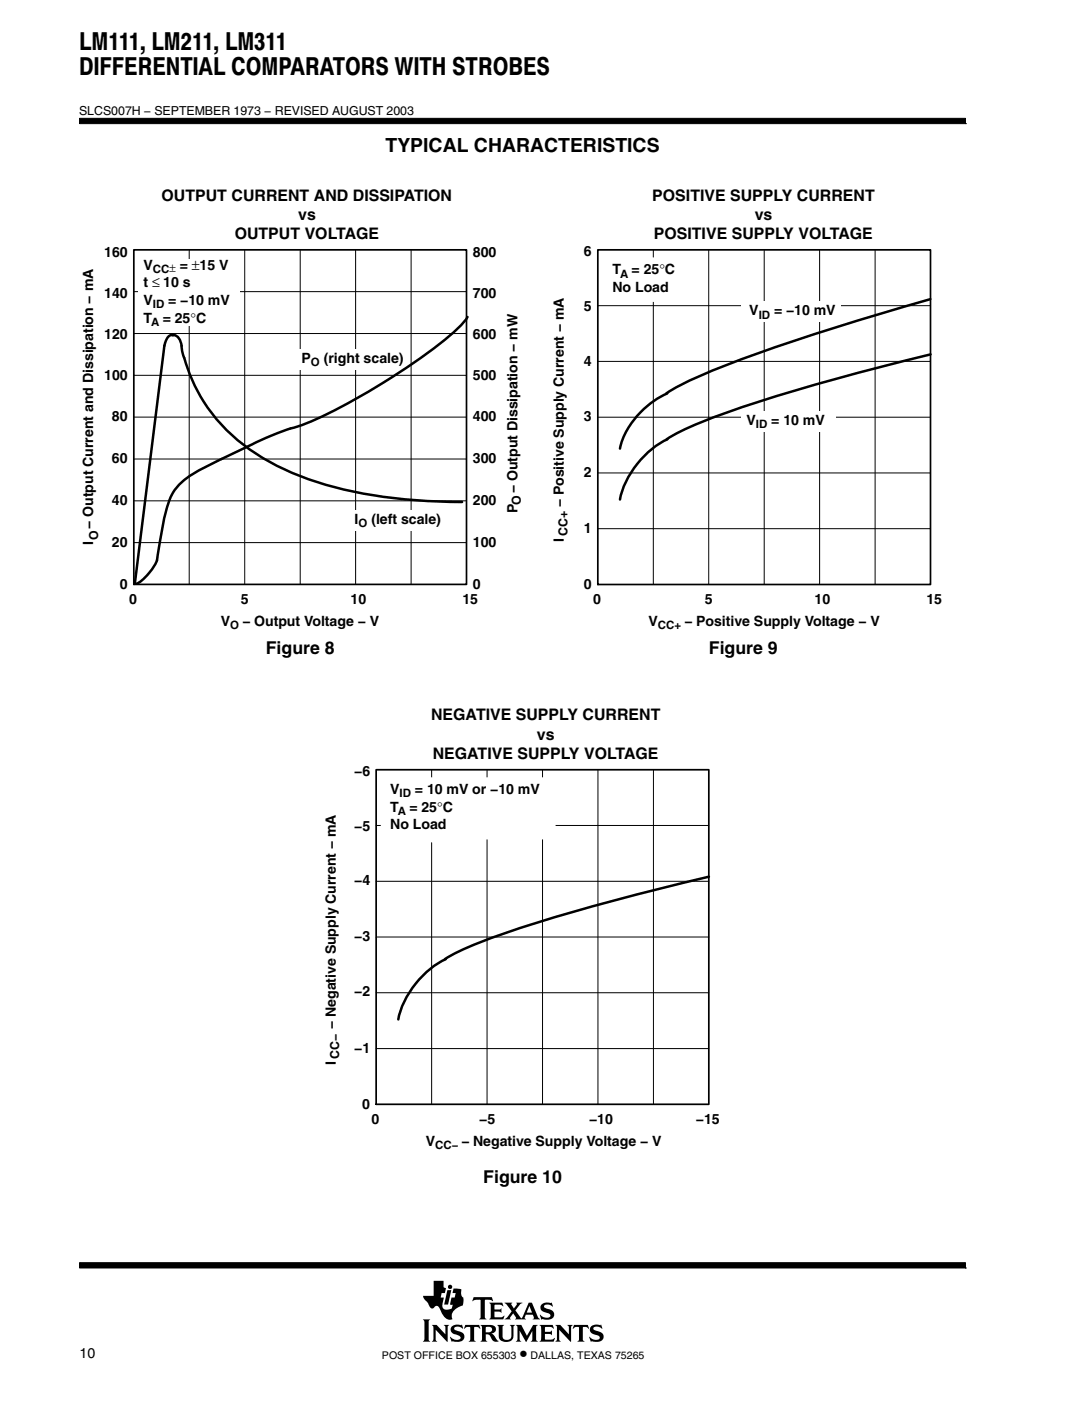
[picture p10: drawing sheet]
<svg xmlns="http://www.w3.org/2000/svg" width="216mm" height="280mm" viewBox="0 0 216 280" stroke-linecap="round" stroke-linejoin="round" font-family="sans-serif">
<g fill="#000" stroke="#000" stroke-width=".2">
<path d="M15.9 23.6v1.1h176.9v-1.1z" fill-rule="evenodd"/>
<path d="M15.9 252v1h176.9v-1z" fill-rule="evenodd"/>
</g>
<g fill="#000">
<path d="M89.3 257.4h.8l-.6 2.9h-.8z"/>
<path d="M84.4 263.3h1.5l-.3 .3v3.8l.3 .3h-1.5l.3-.5v-3.4z" fill-rule="evenodd"/>
<path d="M86.2 264.4h1l1.7 1.9v-1.5l-.3-.4h1.1l-.3 .3v3.1l-2.4-2.5v2l.3 .4h-1.1l.3-.5v-2.3z" fill-rule="evenodd"/>
<path d="M86.6 255.6h2v1.3l.4 .1-.2 1h-.6l-.2 .9h.6l-.2 1.1a.93 .93 0 0 0 .1 1.1 .93 .93 0 0 0 1.1 .2l.6-.2 .2-.8h-.5l.2-1.4h.7l.2-.9h-.7l.3-.9 1.5 .2v.9l.1 .5 .3 .2v.7l-.1 .9-.6 .2a2.75 2.75 0 0 0-1.6 1.9l.1 .6-.3 .1a1.67 1.67 0 0 1-1.8-1.3l-.3-.7a.68 .68 0 0 0-.5-.7 .68 .68 0 0 0-.8 .4h-.1a.74 .74 0 0 1-.9-.6l-1-1.4-.1-.4h2.1z" fill-rule="evenodd"/>
<path d="M90.2 264.7a2.09 2.09 0 0 1 1.9-.3l.1-.1 .3 .8h-.1a1.23 1.23 0 0 0-1.7-.1l.1 .4 .9 .3a1.07 1.07 0 0 1 1 1.3 1.07 1.07 0 0 1-1.4 .8l-.9-.2-.2 .1-.4-.9 .1-.1a1.38 1.38 0 0 0 2.1 .3 1.72 1.72 0 0 0-1.5-.9 .91 .91 0 0 1-.3-1.4z" fill-rule="evenodd"/>
<path d="M92.9 264.4h2.8l.2 .7-.5-.3h-.6l-.1 .1v2.4l.3 .4h-1.4l.2-.2 .1-.3v-2.3l-.7-.1-.6 .3z" fill-rule="evenodd"/>
<path d="M94.6 258.8h3.6l.2 .9-.6-.3-1 .1v3.4l.3 .4h-1.4l.3-.4v-3.4l-1-.1-.7 .2z" fill-rule="evenodd"/>
<path d="M95.9 264.4h2.1a.85 .85 0 0 1 1 .8 .85 .85 0 0 1-.9 .9l.5 .3 .6 .9 .4 .3-.2 .1a1.11 1.11 0 0 1-1.4-.9l-.3-.4-.7-.1v1l.3 .4h-1.4l.3-.5v-2.3z" fill-rule="evenodd"/>
<path d="M97.7 259.9h2.6l.2 .8-.7-.4-1.1 .1v.9h1.1l.3-.2v.9l-.3-.3h-1.1v1l.1 .2h1.3l.5-.4 .1 .1-.2 .7h-2.8l.3-.6v-2.2z" fill-rule="evenodd"/>
<path d="M99.3 264.4h1.3l-.3 .3v2.1l.3 .5a1.07 1.07 0 0 0 1.4-.3l.1-2.1-.3-.5h1l-.3 .3v1.9a1.34 1.34 0 0 1-1.9 1.1 1.08 1.08 0 0 1-1-1.1v-1.9z" fill-rule="evenodd"/>
<path d="M103 264.4h1.1l1.1 2.2 1.2-2.2h.9l-.3 .4v2.5l.4 .4h-1.4l.3-.4v-1.7l-1.3 2.2-1.3-2.3v1.8l.4 .4h-1.1l.3-.5v-2.3z" fill-rule="evenodd"/>
<path d="M100.7 259.9h1.6l-.2 .5 .5 .7 .6-.9-.1-.3h1.2l-.5 .4-.9 1.2 1.2 1.6 1.5-3.2h.6l1.2 2.9 .4 .5-1.4-.1a.24 .24 0 0 0 .2-.2 .24 .24 0 0 0 0-.2l-.2-.5h-1.4l-.3 .7 .3 .3h-2.2l.2-.4-.5-.8-.7 .8 .2 .4h-1.3l.6-.5 .9-1.1z" fill-rule="evenodd"/>
<path d="M108.2 260.3a1.87 1.87 0 0 1 1.4-.4l.4 .1 .2-.1 .1 .8a1.24 1.24 0 0 0-1.7-.1l.1 .3 .7 .3a1.08 1.08 0 0 1 1.3 1 1.08 1.08 0 0 1-1.2 1.1l-1.2-.1-.2 .1-.3-.9 .8 .5h.7a.47 .47 0 0 0 .6-.4 .47 .47 0 0 0-.5-.5h-.2a1.11 1.11 0 0 1-1.2-1.6z" fill-rule="evenodd"/>
<path d="M107.7 264.4h2.6l.2 .7-.6-.3-1.1 .1v.9h1l.4-.3v.9l-.3-.2h-1.1v1l1.4 .1 .5-.3-.2 .7h-2.8l.3-.3 .1-1.1-.1-1.6z" fill-rule="evenodd"/>
<path d="M110.9 264.4h1l1.7 1.9v-1.5l-.3-.4h1l-.3 .4v3l-2.4-2.5v2l.3 .4h-1l.3-.4v-2.5z" fill-rule="evenodd"/>
<path d="M114.6 264.4h2.8l.2 .7-.5-.3h-.6l-.1 .1v2.4l.3 .4h-1.4l.3-.4v-2.4l-.1-.1h-.6l-.6 .3z" fill-rule="evenodd"/>
<path d="M118.1 264.6l.5-.2h1.3l.1-.1 .3 .8h-.1a1.13 1.13 0 0 0-1.7-.1l.1 .4 .8 .2a1.07 1.07 0 0 1 1.1 1.1 1.07 1.07 0 0 1-1.2 1.1l-1.1-.2-.2 .1-.4-.9a1.82 1.82 0 0 0 2 .4h.1a.53 .53 0 0 0-.1-.7 .53 .53 0 0 0-.6-.1 1.09 1.09 0 0 1-1-.6 1.09 1.09 0 0 1 .1-1.2z" fill-rule="evenodd"/>
<circle cx="89.9" cy="256.8" r=".42"/>
</g>
<g fill="#fff">
<path d="M105.7 260.6l.5 1.3h-1z"/>
<path d="M97 264.8h.2a.67 .67 0 0 1 .8 0 .67 .67 0 0 1 .2 .7l-.5 .3-.7 .1z" fill-rule="evenodd"/>
</g>
<path d="M36.8 71.4a33.5 33.5 0 0 0 17 20.8 67.9 67.9 0 0 0 26.3 7.4l5.9 .4 6.3 .2" fill="none" stroke="#000" stroke-width=".5"/>
<path d="M26.7 49.9h66.4v66.7h-66.4z" fill="none" stroke="#000" stroke-width=".34"/>
<path d="M26.7 58.2h66.4M37.8 49.9v66.7M48.9 49.9v66.7M59.9 49.9v66.7M71 49.9v66.7M26.7 74.9h66.4M26.7 66.6h66.4M26.7 91.6h66.4M26.7 83.2h66.4M26.7 99.9h66.4M26.7 108.3h66.4" fill="none" stroke="#000" stroke-width=".2"/>
<path d="M27.6 51.7h20.4v13.4h-20.4z" fill="#fff"/>
<path d="M34.4 66.9h.2a2.13 2.13 0 0 1 1.7 2.4l.4 2.1M34.7 66.9a1.27 1.27 0 0 0-1.5 .9l-.4 1.2-5.9 47.5M57.9 85.5l-5.7 2.3-8.8 4.2a29.1 29.1 0 0 0-7.7 4.8 12.1 12.1 0 0 0-2.9 6.5l-1.3 7.4a7.3 7.3 0 0 1-2.7 4.7l-.9 .8-.6 .3" fill="none" stroke="#000" stroke-width=".5"/>
<path d="M57.2 69.7h24.4v4h-24.4z" fill="#fff"/>
<path d="M82.1 49.9v66.7" fill="none" stroke="#000" stroke-width=".2"/>
<path d="M68.7 101.8h21.4v4.1h-21.4z" fill="#fff"/>
<path d="M93.3 63.3a29.1 29.1 0 0 1-7 6.4 130.1 130.1 0 0 1-25.6 15l-2.7 .8M133.2 78.5a17 17 0 0 0-9.4 11M133.3 87.7a18.2 18.2 0 0 0-9.5 12" fill="none" stroke="#000" stroke-width=".5"/>
<path d="M119.4 49.9h66.4v66.7h-66.4z" fill="none" stroke="#000" stroke-width=".34"/>
<path d="M130.4 49.9v66.7M141.5 49.9v66.7M152.6 49.9v66.7M163.6 49.9v66.7M174.7 49.9v66.7M119.4 61h66.4M119.4 72.1h66.4M119.4 83.3h66.4M119.4 94.4h66.4M119.4 105.5h66.4" fill="none" stroke="#000" stroke-width=".2"/>
<path d="M120.6 51.5h16.4v8.6h-16.4z" fill-rule="evenodd" fill="#fff" stroke="#fff" stroke-width=".34"/>
<g fill="#fff">
<path d="M148 60.2h19.8v4.1h-19.8z"/>
<path d="M148 82.1h18.8v4.1h-18.8z"/>
</g>
<path d="M185.8 59.7a424.2 424.2 0 0 0-45.5 15.1l-4.3 2-3 1.7M185.8 70.7a398.4 398.4 0 0 0-43.7 12.7l-6 2.6-3 1.7M141.5 174.9a390.1 390.1 0 0 0-45.4 13l-4.3 1.8-3 1.7M89 191.4a18.2 18.2 0 0 0-9.5 12" fill="none" stroke="#000" stroke-width=".5"/>
<path d="M75.1 153.6h66.4v66.8h-66.4z" fill="none" stroke="#000" stroke-width=".34"/>
<g fill="none" stroke="#000" stroke-width=".2">
<path d="M86.2 153.6v8.1M97.2 153.6v3M108.3 153.6v66.8M119.4 153.6v66.8M130.5 153.6v66.8M75.1 164.7h7.2M75.1 175.9h66.4M86.2 168.2v52.2M91.4 164.7h50.1M97.2 160.1v60.3M75.1 187h66.4M75.1 198.1h66.4"/>
<path d="M75.1 209.2h66.4"/>
</g>
<path d="M76.2 155.3h34.6v12h-34.6z" fill-rule="evenodd" fill="#fff" stroke="#fff" stroke-width=".34"/>
<g font-size="4.9">
<text x="15.8" y="10.1">LM111, LM211, LM311</text>
<text x="15.8" y="15">DIFFERENTIAL COMPARATORS WITH STROBES</text>
</g>
<text font-size="3.9" x="77" y="30.4">TYPICAL CHARACTERISTICS</text>
<g font-size="3.5">
<text x="53.1" y="130.4">Figure 8</text>
<text x="141.5" y="130.4">Figure 9</text>
<text x="96.5" y="236.2">Figure 10</text>
<text x="103.7" y="271.2">•</text>
</g>
<g font-size="3.2">
<text x="32.3" y="40">OUTPUT CURRENT AND DISSIPATION</text>
<text x="130.2" y="40">POSITIVE SUPPLY CURRENT</text>
<text x="46.9" y="47.8">OUTPUT VOLTAGE</text>
<text x="59.5" y="43.9">vs</text>
<text x="130.6" y="47.8">POSITIVE SUPPLY VOLTAGE</text>
<text x="150.7" y="43.9">vs</text>
<text x="86.1" y="143.8">NEGATIVE SUPPLY CURRENT</text>
<text x="107.2" y="147.6">vs</text>
<text x="86.4" y="151.5">NEGATIVE SUPPLY VOLTAGE</text>
</g>
<g font-size="2.8">
<text x="20.8" y="51.3">160</text>
<text x="28.6" y="53.8">V</text>
<text x="35.9" y="53.8">=</text>
<text x="38.3" y="53.8">±15 V</text>
<text x="94.4" y="51.3">800</text>
<text x="116.6" y="51.1">6</text>
<text x="20.8" y="59.5">140</text>
<text x="28.6" y="57.3">t ≤ 10 s</text>
<text x="94.4" y="59.5">700</text>
<text x="122.3" y="54.8">T</text>
<text x="122.3" y="58.3">No Load</text>
<text x="126.1" y="54.8">= 25°C</text>
<text x="28.6" y="60.8">V</text>
<text x="28.6" y="64.4">T</text>
<text x="32.5" y="64.4">= 25</text>
<text x="33.6" y="60.8">= −10 mV</text>
<text x="38" y="64.4">°C</text>
<text x="116.6" y="62.1">5</text>
<text x="149.6" y="63">V</text>
<text x="154.5" y="63">= −10 mV</text>
<text x="20.8" y="67.7">120</text>
<text x="94.4" y="67.7">600</text>
<text x="20.8" y="75.9">100</text>
<text x="60.2" y="72.4">P</text>
<text x="64.6" y="72.4">(right scale)</text>
<text x="94.4" y="75.9">500</text>
<text x="116.6" y="73">4</text>
<text x="22.4" y="84.1">80</text>
<text x="94.4" y="84.1">400</text>
<text x="116.6" y="84.1">3</text>
<text x="149" y="84.8">V</text>
<text x="154" y="84.8">= 10 mV</text>
<text x="22.4" y="92.4">60</text>
<text x="94.4" y="92.4">300</text>
<text x="116.6" y="95.1">2</text>
<text x="22.4" y="100.7">40</text>
<text x="94.4" y="100.7">200</text>
<text x="103.3" y="98.4" transform="rotate(-90 103.3 98.4)">− Output Dissipation − mW</text>
<text x="112.6" y="101.3" transform="rotate(-90 112.6 101.3)">− Positive Supply Current − mA</text>
<text x="18.6" y="105.5" transform="rotate(-90 18.6 105.5)">− Output Current and Dissipation − mA</text>
<text x="70.8" y="104.6">I</text>
<text x="74.1" y="104.6">(left scale)</text>
<text x="103.3" y="102.4" transform="rotate(-90 103.3 102.4)">P</text>
<text x="116.6" y="106.3">1</text>
<text x="18.6" y="108.7" transform="rotate(-90 18.6 108.7)">I</text>
<text x="22.4" y="109.1">20</text>
<text x="94.4" y="109.1">100</text>
<text x="112.6" y="108.1" transform="rotate(-90 112.6 108.1)">I</text>
<text x="23.9" y="117.5">0</text>
<text x="94.4" y="117.5">0</text>
<text x="116.6" y="117.5">0</text>
<text x="25.8" y="120.5">0</text>
<text x="44.1" y="124.9">V</text>
<text x="48.1" y="120.5">5</text>
<text x="48.4" y="124.9">− Output Voltage − V</text>
<text x="70" y="120.5">10</text>
<text x="92.3" y="120.5">15</text>
<text x="118.4" y="120.5">0</text>
<text x="129.5" y="124.9">V</text>
<text x="136.7" y="124.9">− Positive Supply Voltage − V</text>
<text x="140.7" y="120.5">5</text>
<text x="162.6" y="120.5">10</text>
<text x="185" y="120.5">15</text>
<text x="70.7" y="154.8">−6</text>
<text x="77.9" y="158.5">V</text>
<text x="82.9" y="158.5">= 10 mV or −10 mV</text>
<text x="70.7" y="165.8">−5</text>
<text x="77.9" y="162">T</text>
<text x="77.9" y="165.5">No Load</text>
<text x="81.7" y="162">= 25°C</text>
<text x="70.7" y="176.7">−4</text>
<text x="70.7" y="187.8">−3</text>
<text x="70.7" y="198.8">−2</text>
<text x="67" y="205.3" transform="rotate(-90 67 205.3)">− Negative Supply Current − mA</text>
<text x="67" y="212.5" transform="rotate(-90 67 212.5)">I</text>
<text x="70.7" y="210.1">−1</text>
<text x="72.3" y="221.2">0</text>
<text x="74.2" y="224.3">0</text>
<text x="95.7" y="224.3">−5</text>
<text x="117.6" y="224.3">−10</text>
<text x="138.9" y="224.3">−15</text>
<text x="85" y="228.7">V</text>
<text x="92.1" y="228.7">− Negative Supply Voltage − V</text>
<text x="15.9" y="270.9">10</text>
</g>
<g font-size="2.5">
<text x="15.8" y="22.9">SLCS007H − SEPTEMBER 1973 − REVISED AUGUST 2003</text>
<text x="104" y="100.9" transform="rotate(-90 104 100.9)">O</text>
<text x="19.6" y="107.7" transform="rotate(-90 19.6 107.7)">O</text>
<text x="113.3" y="106.9" transform="rotate(-90 113.3 106.9)">CC+</text>
<text x="67.7" y="211.3" transform="rotate(-90 67.7 211.3)">CC−</text>
</g>
<g font-size="2.3">
<text x="30.5" y="54.4">CC±</text>
<text x="123.8" y="55.4">A</text>
<text x="30.2" y="65">A</text>
<text x="30.5" y="61.5">ID</text>
<text x="151.5" y="63.6">ID</text>
<text x="62.1" y="73">O</text>
<text x="150.9" y="85.5">ID</text>
<text x="71.6" y="105.2">O</text>
<text x="46" y="125.5">O</text>
<text x="131.4" y="125.6">CC+</text>
<text x="79.8" y="159.1">ID</text>
<text x="79.4" y="162.6">A</text>
<text x="86.9" y="229.3">CC−</text>
</g>
<g font-size="2.1">
<text x="76.3" y="271.2">POST OFFICE BOX 655303</text>
<text x="105.9" y="271.2">DALLAS, TEXAS 75265</text>
</g>
</svg>
